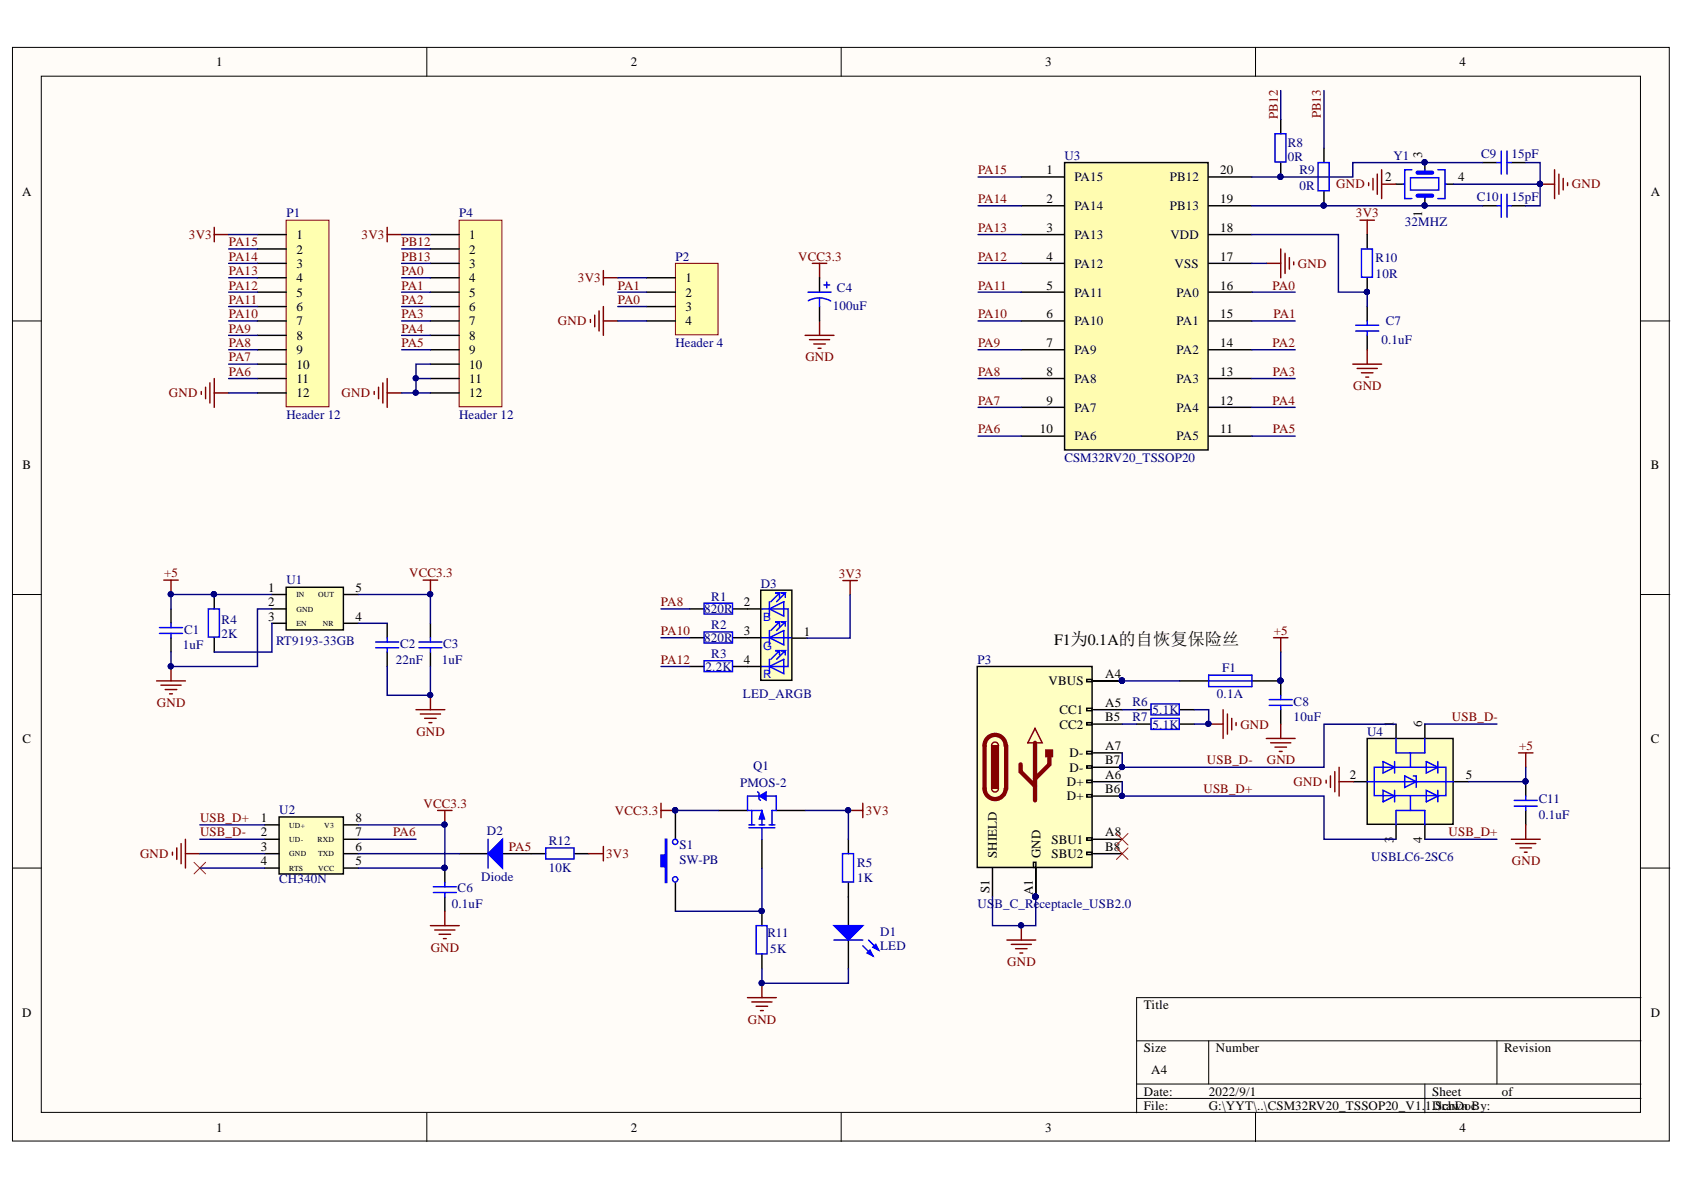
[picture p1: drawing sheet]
# Altium project CSM32RV20_TSSOP20_V1.1.PrjPcb
1 sheet, 37 parts. Net scope: global (net labels, ports and power ports of the same name join across sheets).
Board file: CSM32RV20_TSSOP20_V1.1.PcbDoc

## Sheet CSM32RV20_TSSOP20_V1.1.SchDoc
size A4

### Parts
C1  1uF  [0402]
C2  22nF  [0402]
C3  1uF  [0402]
C4  100uF  [C1210]
C6  0.1uF  [0402]
C7  0.1uF  [0402]
C8  10uF  [0402]
C9  15pF  [0402]
C10  15pF  [0402]
C11  0.1uF  [0402]
D1  LED  [LED 0402]
D2  Diode  [D_SOD-123]
D3  LED_ARGB  [LED_RGB_1210]
F1  0.1A  [C0805]
P1  Header 12  [HDR1X12]
P2  Header 4  [HDR1X4]
P3  USB_C_Receptacle_USB2.0  [USB-C-SMD_KH-TYPE-C-16P]
P4  Header 12  [HDR1X12]
Q1  PMOS-2  [SOT-23]
R1  820R  [0402]
R2  820R  [0402]
R3  2.2K  [0402]
R4  2K  [0402]
R5  1K  [0402]
R6  5.1K  [0402]
R7  5.1K  [0402]
R8  0R  [0402]
R9  0R  [0402]
R10  10R  [0402]
R11  5K  [0402]
R12  10K  [0402]
S1  SW-PB  [SW_PUSH_SPST_NO_ALPS_SKRK]
U1  RT9193-33GB  [SOT-23-5]
U2  CH340N  [SOP-8-1EP_6X5MM_P1.27MM]
U3  CSM32RV20_TSSOP20  [CSM32RV20_TSSOP20]
U4  USBLC6-2SC6  [SOT-23-6]
Y1  32MHZ  [CRYSTAL_SMD_3225-4PIN_3.2X2.5MM]

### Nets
3V3: D3.1(A) P1.1 P2.1 P4.1 Q1.3(D) R5.2 R10.2 R12.2
+5: C1.2 C8.2 C11.2 F1.2 R4.2 U1.1(IN) U4.5(VBUS)
GND: C1.1 C2.1 C3.1 C4.2 C6.1 C7.1 C8.1 C9.2 C10.2 C11.1 D1.2(K) P1.12 P2.4 P3.A1(GND) P3.A12(GND) P3.B1(GND) P3.B12(GND) P3.S1(SHIELD) P4.10 P4.11 P4.12 R6.2 R7.2 R11.1 U1.2(GND) U2.3(GND) U3.17(VSS) U4.2(GND) Y1.2 Y1.4
VCC3.3: C3.2 C4.1 C6.2 Q1.2(S) S1.2 U1.5(OUT) U2.5(VCC) U2.8(V3)
PA0: P2.3 P4.4 U3.16(PA0)
PA1: P2.2 P4.5 U3.15(PA1)
PA2: P4.6 U3.14(PA2)
PA3: P4.7 U3.13(PA3)
PA4: P4.8 U3.12(PA4)
PA5: D2.1(A) P4.9 R12.1 U3.11(PA5)
PA6: P1.11 U2.7(RXD) U3.10(PA6)
PA7: P1.10 U3.9(PA7)
PA8: P1.9 R1.1 U3.8(PA8)
PA9: P1.8 U3.7(PA9)
PA10: P1.7 R2.1 U3.6(PA10)
PA11: P1.6 U3.5(PA11)
PA12: P1.5 R3.1 U3.4(PA12)
PA13: P1.4 U3.3(PA13)
PA14: P1.3 U3.2(PA14)
PA15: P1.2 U3.1(PA15)
PB12: P4.2 R8.2
PB13: P4.3 R9.2
USB_D+: P3.A6(D+) P3.B6(D+) U2.1(UD+) U4.3(I/O2) U4.4(I/O2)
USB_D-: P3.A7(D-) P3.B7(D-) U2.2(UD-) U4.1(I/O1) U4.6(I/O1)
NetC2_2: C2.2 U1.4(NR)
NetC7_2: C7.2 R10.1 U3.18(VDD)
NetC9_1: C9.1 R8.1 U3.20(PB12) Y1.3
NetC10_1: C10.1 R9.1 U3.19(PB13) Y1.1
NetD1_1: D1.1(A) R5.1
NetD2_2: D2.2(K) U2.6(TXD)
NetD3_2: D3.2(RK) R1.2
NetD3_3: D3.3(GK) R2.2
NetD3_4: D3.4(BK) R3.2
NetF1_1: F1.1 P3.A4(VBUS) P3.A9(VBUS) P3.B4(VBUS) P3.B9(VBUS)
NetP3_A5: P3.A5(CC1) R6.1
NetP3_B5: P3.B5(CC2) R7.1
NetQ1_1: Q1.1(G) R11.2 S1.1
NetR4_1: R4.1 U1.3(EN)

Not connected (* = marked no-connect by the designer): P3 A8(SBU1)* B8(SBU2)*; U2 4(RTS)*

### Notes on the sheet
- (near P3) F1为0.1A的自恢复保险丝
